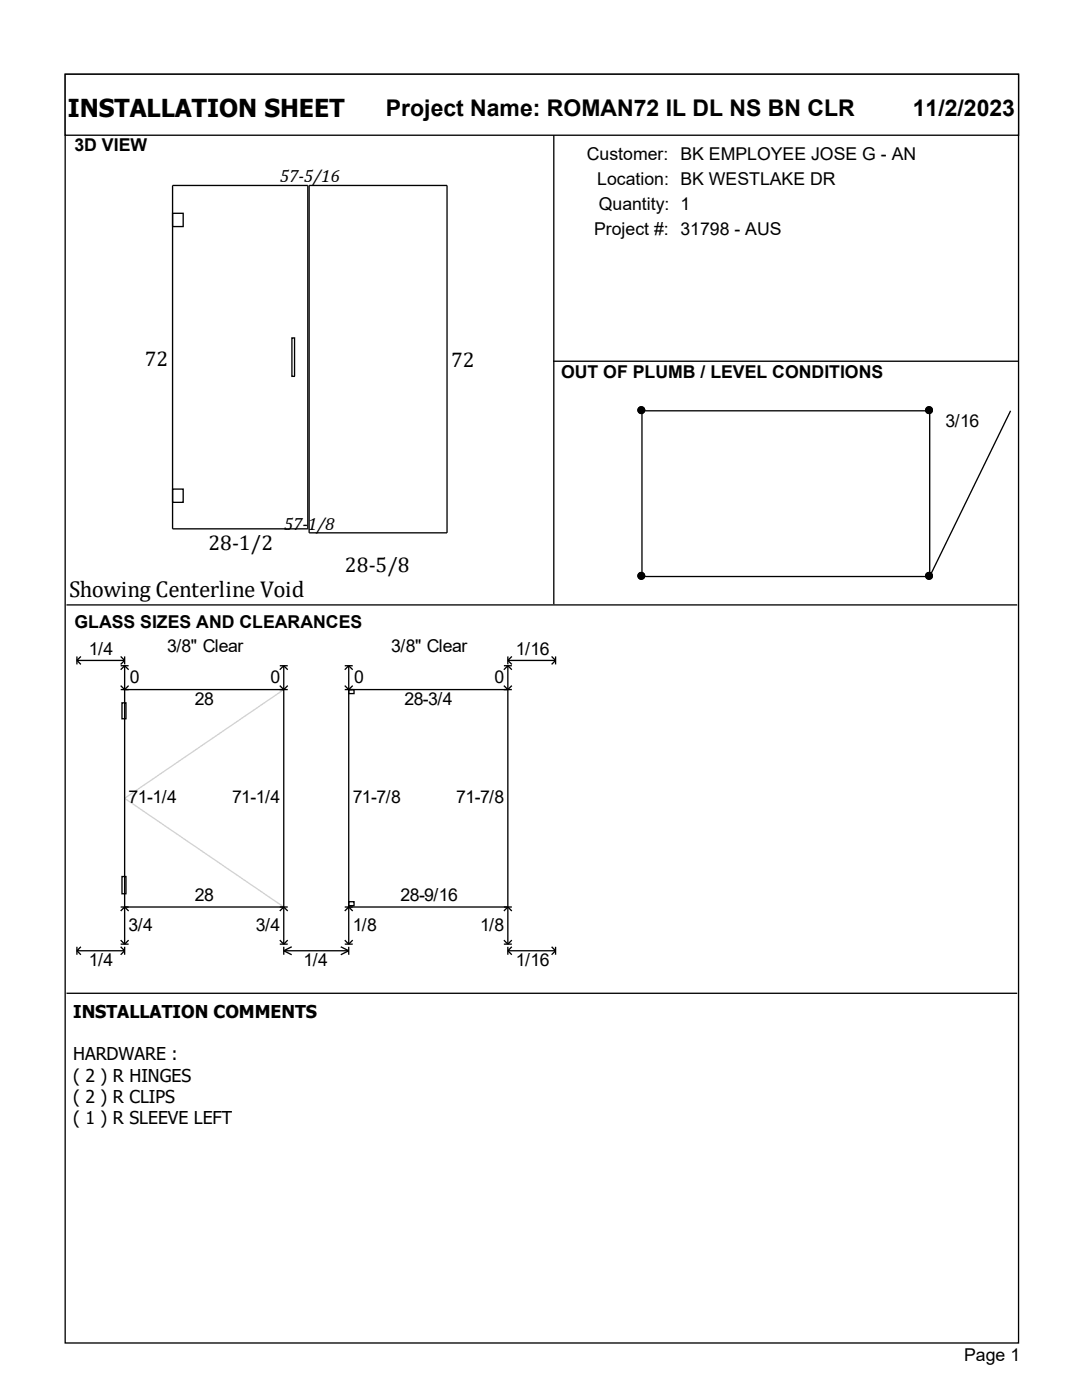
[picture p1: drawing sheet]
<svg xmlns="http://www.w3.org/2000/svg" width="216mm" height="279mm" viewBox="0 0 216 279" stroke-linecap="round" stroke-linejoin="round" font-family="sans-serif">
<g fill="#fff" stroke="#000" stroke-width=".26">
<path d="M13 14.8h190.2v253.2h-190.2z"/>
<path d="M13 14.8h190.2v12.2h-190.2z"/>
</g>
<path d="M13.5 30.7h96.7v89.4h-96.7z" fill="#fff"/>
<path d="M34.4 37h27v68.5h-27zM61.7 37h27.5v69.3h-27.5zM110.5 27v93.6M34.4 42.6h2.2v2.6h-2.2zM58.2 67.4h.6v7.7h-.6zM110.4 72.1h92.8M34.4 97.6h2.2v2.7h-2.2z" fill="none" stroke="#000" stroke-width=".26"/>
<path d="M110.9 77h91.9v43.1h-91.9z" fill="#fff"/>
<g fill="#000" stroke="#000" stroke-width=".26">
<circle cx="128" cy="81.9" r=".66"/>
<circle cx="185.4" cy="81.9" r=".66"/>
<circle cx="128" cy="114.9" r=".66"/>
<circle cx="185.4" cy="114.9" r=".66"/>
</g>
<path d="M128.1 82v33.1h57.4M185.5 82v33.1M201.6 82l-16.1 33.1" fill="none" stroke="#000" stroke-width=".26"/>
<path d="M188.7 82h6.6v4.2h-6.6z" fill-rule="evenodd" fill="#fff"/>
<g fill="#000" stroke="#000" stroke-width=".26">
<circle cx="128" cy="81.9" r=".66"/>
<circle cx="185.4" cy="81.9" r=".66"/>
</g>
<path d="M128.1 82h57.4M13.3 120.7h189.7" fill="none" stroke="#000" stroke-width=".26"/>
<path d="M14.3 126.8h187.4v68.8h-187.4z" fill="#fff"/>
<path d="M56.6 137.6l-31.7 21.7 31.7 21.7" fill="none" stroke="#d3d3d3" stroke-width=".26"/>
<g fill="none" stroke="#000" stroke-width=".26">
<path d="M15.3 131v1.6M15.3 131.8l.8 .8M15.3 131.8h9.6M16.1 131l-.8 .8M24.1 131l.8 .8M24.1 137.6h33.3M24.1 132.9h1.6M24.1 136.8l.8 .8 .8-.8M24.9 131v1.6M24.9 132.9v55.5M24.9 131.8l-.8 .8M24.9 132.9l-.8 .8"/>
<path d="M24.9 132.9l.8 .8M55.8 132.9h1.6M55.8 136.8l.8 .8 .8-.8M56.6 132.9v55.5M56.6 132.9l.8 .8M56.6 132.9l-.8 .8M68.8 132.9h1.6M68.8 137.6h33.3M68.8 136.8l.8 .8 .8-.8M69.6 137.6h1v.8h-1zM69.6 132.9v55.5M69.6 132.9l.8 .8"/>
<path d="M69.6 132.9l-.8 .8M100.5 132.9h1.6M100.5 136.8l.8 .8 .8-.8M101.3 131.8l.8 .8M101.3 132.9l.8 .8M101.3 131.8h9.6M101.3 131v1.6M101.3 132.9v55.5M101.3 132.9l-.8 .8M102.1 131l-.8 .8M110.1 131l.8 .8M110.9 131v1.6"/>
<path d="M110.9 131.8l-.8 .8M24.3 140.3h.8v3.1h-.8zM24.3 174.9h.8v3.5h-.8zM69.6 180h1v.7h-1zM13.3 198.2h189.7M15.3 189v1.5M15.3 189.7l.8 .8M15.3 189.7h9.6M16.1 189l-.8 .7M24.1 189l.8 .7M24.1 181h33.3M24.1 188.4h1.6"/>
<path d="M24.1 187.6l.8 .8M24.1 181.8l.8-.8 .8 .8M24.9 189v1.5M24.9 189.7l-.8 .8M25.7 187.6l-.8 .8M55.8 188.4h1.6M55.8 187.6l.8 .8M55.8 181.8l.8-.8 .8 .8M56.6 189.7h13M56.6 189v1.5M56.6 189.7l1.6 .8M57.4 187.6l-.8 .8"/>
<path d="M58.2 189l-1.6 .7M68 189l1.6 .7M68.8 181h33.3M68.8 188.4h1.6M68.8 187.6l.8 .8M68.8 181.8l.8-.8 .8 .8M69.6 189v1.5M69.6 189.7l-1.6 .8M70.4 187.6l-.8 .8M100.5 188.4h1.6M100.5 187.6l.8 .8M100.5 181.8l.8-.8 .8 .8"/>
<path d="M101.3 189.7l.8 .8M101.3 189.7h9.6M101.3 189v1.5M102.1 187.6l-.8 .8M102.1 189l-.8 .7M110.1 189l.8 .7M110.9 189v1.5M110.9 189.7l-.8 .8"/>
</g>
<text font-size="4.9" x="13.5" y="23.3">INSTALLATION SHEET</text>
<g font-size="4.6">
<text x="77" y="23.1">Project Name: ROMAN72 IL DL NS BN CLR</text>
<text x="182.1" y="23.1">11/2/2023</text>
<text x="13.8" y="119.2">Showing Centerline Void</text>
</g>
<g font-size="4.2">
<text x="28.9" y="73.1">72</text>
<text x="90" y="73.3">72</text>
<text x="41.6" y="109.8">28-1/2</text>
<text x="68.8" y="114.1">28-5/8</text>
</g>
<g font-size="3.5">
<text x="14.9" y="30.2">3D VIEW</text>
<text x="117.1" y="31.9">Customer: BK EMPLOYEE JOSE G - AN</text>
<text x="55.9" y="36.4">57-5/16</text>
<text x="119.2" y="36.9">Location: BK WESTLAKE DR</text>
<text x="119.5" y="41.9">Quantity: 1</text>
<text x="118.5" y="46.9">Project #: 31798 - AUS</text>
<text x="112" y="75.3">OUT OF PLUMB / LEVEL CONDITIONS</text>
<text x="188.7" y="85.1">3/16</text>
<text x="56.7" y="105.7">57-1/8</text>
<text x="14.9" y="125.3">GLASS SIZES AND CLEARANCES</text>
<text x="17.7" y="130.7">1/4</text>
<text x="33.3" y="130.2">3/8&quot; Clear</text>
<text x="78.1" y="130.2">3/8&quot; Clear</text>
<text x="102.9" y="130.7">1/16</text>
<text x="25.9" y="136.3">0</text>
<text x="54" y="136.3">0</text>
<text x="70.6" y="136.3">0</text>
<text x="98.7" y="136.3">0</text>
<text x="38.9" y="140.8">28</text>
<text x="80.7" y="140.8">28-3/4</text>
<text x="25.7" y="160.3">71-1/4</text>
<text x="46.3" y="160.3">71-1/4</text>
<text x="70.4" y="160.3">71-7/8</text>
<text x="91" y="160.3">71-7/8</text>
<text x="38.9" y="179.9">28</text>
<text x="79.9" y="179.9">28-9/16</text>
<text x="25.7" y="185.7">3/4</text>
<text x="51.1" y="185.7">3/4</text>
<text x="70.4" y="185.7">1/8</text>
<text x="95.8" y="185.7">1/8</text>
<text x="17.7" y="192.9">1/4</text>
<text x="60.6" y="192.9">1/4</text>
<text x="102.9" y="192.9">1/16</text>
<text x="14.6" y="203.1">INSTALLATION COMMENTS</text>
<text x="14.6" y="211.6">HARDWARE :</text>
<text x="14.6" y="215.8">( 2 ) R HINGES</text>
<text x="14.6" y="220.1">( 2 ) R CLIPS</text>
<text x="14.6" y="224.3">( 1 ) R SLEEVE LEFT</text>
<text x="192.4" y="271.7">Page 1</text>
</g>
</svg>
